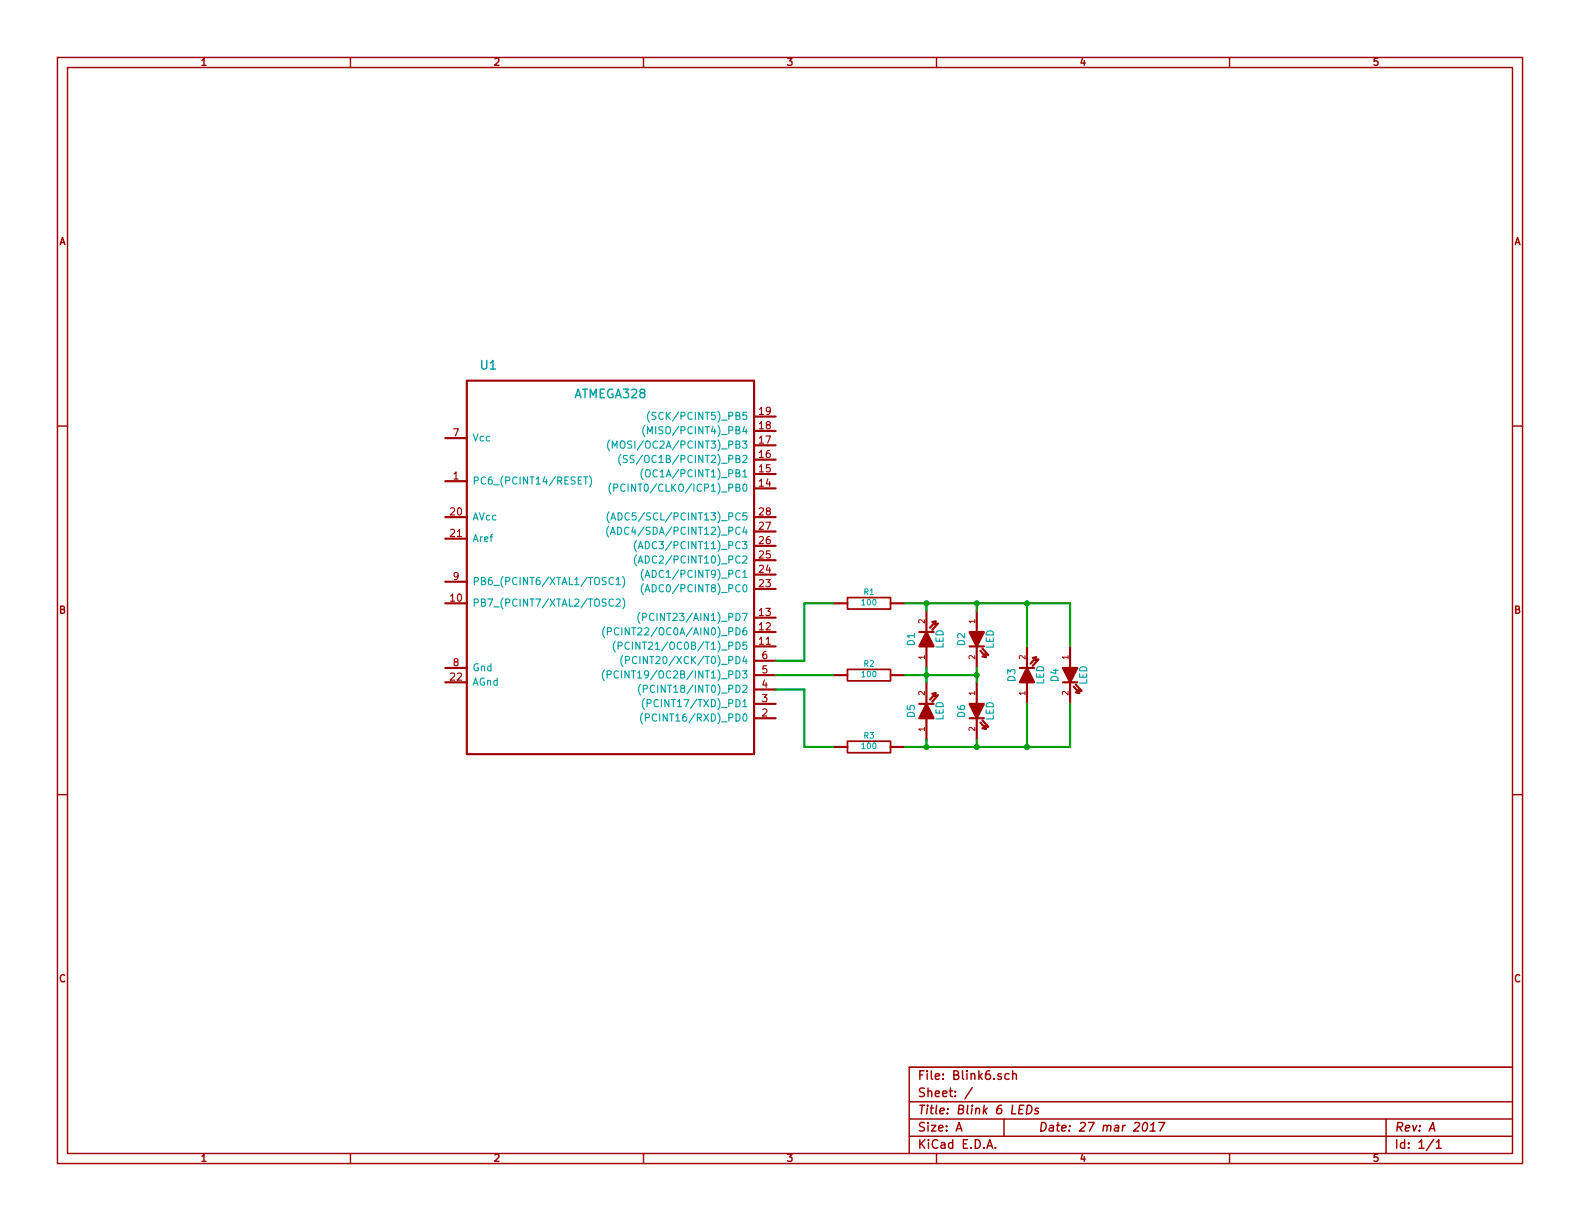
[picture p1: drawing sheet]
<svg xmlns="http://www.w3.org/2000/svg" width="279mm" height="216mm" viewBox="0 0 279 216" stroke-linecap="round" stroke-linejoin="round" font-family="sans-serif">
<g fill="none" stroke="#a00000" stroke-width=".25">
<path d="M10.2 10.2h259v195.5h-259zM11.9 11.9h255.6v192.1h-255.6zM62 10.2v1.7M113.8 10.2v1.7M165.6 10.2v1.7M217.4 10.2v1.7M10.2 75.3h1.7M267.5 75.3h1.7M10.2 140.5h1.7M267.5 140.5h1.7M160.8 194.8h106.7M160.8 197.9h106.7"/>
<path d="M169.1 200l.5-1.5 .5 1.5M169.2 199.6h.8M171.9 192.3l-1.3 2M177.5 197.9v3M178.4 189.9a.48 .48 0 0 0-.6 .1v.7l.2 .2 .4-.1M179.1 190v-.1a.36 .36 0 0 1 .6 .2v.8M179.1 189.3v1.6M180.2 196.2h.5M181.1 195.4h-.8l-.2 1.6h.8M181.7 195.4a.76 .76 0 0 1 .8 .6 .76 .76 0 0 1-.4 .9l-.6 .1zM183.6 196l-.3-.1-.3 .3 .2 .2 .4 .1v.2l-.2 .3-.4-.1M202.3 198.6l.3-.1a.88 .88 0 0 1-.3 1.5l-.3-.3a1.19 1.19 0 0 1 .3-1.1z"/>
<path d="M203.4 200h.9M203.5 198.9l.5-.4-.2 1.5M205 198.5h1l-.9 1.5M245.1 197.9v6.1M252.7 200l.7-1.5 .3 1.5M267.5 188.7h-106.7v15.3M62 204v1.7M113.8 204v1.7M160.8 200.9h106.7M165.6 204v1.7M174.5 203l.5-1.5 .5 1.5M174.7 202.6h.7"/>
<path d="M176 202.9v.1M217.4 204v1.7M253.5 201.4l-1.3 2M254 202l.4-.5v1.5M254 203h.9"/>
</g>
<g fill="none" stroke="#a00000" stroke-width=".38">
<path d="M78.7 77.5h3.8M82.5 67.3h50.8v66.1h-50.8zM133.3 78.7h3.9M133.3 76.2h3.9M133.3 73.7h3.9M78.7 85.1h3.8M78.7 91.4h3.8M78.7 95.3h3.8M133.3 91.4h3.9M133.3 86.4h3.9M133.3 83.8h3.9M133.3 99.1h3.9"/>
<path d="M133.3 81.3h3.9M133.3 96.5h3.9M133.3 94h3.9M78.7 118.1h3.8M78.7 102.9h3.8M78.7 106.7h3.8M133.3 119.4h3.9M133.3 116.8h3.9M133.3 114.3h3.9M133.3 111.8h3.9M133.3 109.2h3.9M133.3 104.1h3.9"/>
<path d="M133.3 101.6h3.9M147.3 119.4h2.6M147.3 106.7h2.6M157.5 119.4h2.5M157.5 106.7h2.5M162.6 111.8h2.5M163.8 108v3.8M163.8 114.3v3.8M164.8 110l.7-.1-1 1.1M165.2 110.4l.7-.2-1.1 1.2M171.4 114.3h2.6M172.7 108v3.8"/>
<path d="M172.7 114.3v3.8M173.4 115.1l1 1.1-.7-.1M173.7 114.7l1.1 1.1-.7-.1M180.3 118.1h2.6M181.6 114.3v3.8M182.6 116.3l.7-.1-1.1 1.1M183 116.7l.6-.1-1 1.1M189.2 114.3v3.8M78.7 120.7h3.8M133.3 127h3.9M133.3 124.5h3.9M133.3 121.9h3.9"/>
<path d="M147.3 132.1h2.6M157.5 132.1h2.5M162.6 124.5h2.5M163.8 120.7v3.8M163.8 127v3.8M164.8 122.7l.7-.1-1 1.1M165.2 123.1l.7-.2-1.1 1.2M171.4 127h2.6M172.7 120.7v3.8M172.7 127v3.8M173.4 127.8l1 1.1-.7-.1M173.7 127.4l1.1 1.1-.7-.1"/>
<path d="M181.6 120.7v3.8M188 120.7h2.5M189.2 120.7v3.8M189.9 121.4l1 1.2-.7-.2M190.2 121l1.1 1.2-.7-.2"/>
</g>
<g fill="none" stroke="#00a0a0" stroke-width=".2">
<path d="M107.8 77.8a1.47 1.47 0 0 0 0 1.9M108.3 79.2v-1.2l.4 .9 .4-.9v1.2M114 75.3a1.47 1.47 0 0 0 0 1.9M114.5 76.7v-1.3l.4 1 .4-1v1.3M114.9 72.7a1.47 1.47 0 0 0 0 2M116 73l-.5-.1-.2 .1 .1 .5 .6 .2v.2l-.2 .3-.5-.1M103.2 84.3h.7M103.6 84.3v1.3M104.2 84.2a1.47 1.47 0 0 1 0 1.9M107.6 93a1.47 1.47 0 0 0 0 2M107.7 90.5a1.47 1.47 0 0 0 0 1.9M107.9 94.5l.5-1.3 .4 1.3"/>
<path d="M108 91.9l.4-1.2 .5 1.2M108.1 85.4a1.47 1.47 0 0 0 0 2M108.1 94.1h.6M108.2 91.6h.5M108.5 86.3l.6-.1 .1-.5-.2-.1h-.5v1.3M109.2 93.2a.64 .64 0 0 1 .7 .7 .64 .64 0 0 1-.7 .6zM109.3 90.7a.64 .64 0 0 1 .7 .6 .64 .64 0 0 1-.7 .6zM109.8 80.3a1.47 1.47 0 0 0 0 2M110.5 85.7a.5 .5 0 0 0-.6 0 .5 .5 0 0 0-.1 .6 .45 .45 0 0 0 .2 .5 .45 .45 0 0 0 .5-.1M110.9 80.6l-.5-.1-.1 .1v.5l.6 .2v.3l-.2 .2-.5-.1M112.1 80.6l-.4-.1-.2 .1v.5l.6 .2v.3l-.2 .2-.5-.1M112.5 98.1a1.47 1.47 0 0 0 0 2"/>
<path d="M112.5 95.6a1.47 1.47 0 0 0 0 1.9M112.9 99.6l.4-1.3 .4 1.3M112.9 97l.4-1.2 .4 1.2M113 99.2h.6M113 96.7h.6M113.7 82.9a1.47 1.47 0 0 0 0 1.9M114.2 83.2l.2-.1a.45 .45 0 0 1 .6 .4v.4l-.2 .4h-.5a1.02 1.02 0 0 1-.1-1.1zM106.9 118.4a1.47 1.47 0 0 0 0 2M106.9 110.8a1.47 1.47 0 0 0 0 2M107.4 119.3l.6-.1v-.5l-.2-.1h-.4v1.3M107.4 111.7l.6-.1 .1-.5-.2-.1h-.5v1.3M108.5 102.2a.5 .5 0 0 0-.7 0 .5 .5 0 0 0-.1 .6 .45 .45 0 0 0 .2 .5 .45 .45 0 0 0 .6 0"/>
<path d="M108.5 106a.5 .5 0 0 0-.7 .1 .5 .5 0 0 0-.1 .6 .45 .45 0 0 0 .2 .4 .45 .45 0 0 0 .6 0M108.8 113.4a1.47 1.47 0 0 0 0 1.9M109 102.5l.3-.4v1.3M109 106l.4-.1 .3 .4-.8 .9h.8M109 103.4h.7M109.3 114.2l.6-.1 .1-.4-.2-.2h-.5v1.3M109.3 118.7a.5 .5 0 0 0-.6 .1 .5 .5 0 0 0-.1 .6 .45 .45 0 0 0 .2 .4 .45 .45 0 0 0 .5 0M109.4 111.1a.5 .5 0 0 0-.6 0 .5 .5 0 0 0-.2 .6 .45 .45 0 0 0 .3 .5 .45 .45 0 0 0 .5-.1M110.1 101.9a1.47 1.47 0 0 1 0 2M110.1 105.7a1.47 1.47 0 0 1 0 2M110.1 115.9a1.47 1.47 0 0 0 0 1.9M110.6 116.7h.6l.1-.5-.2-.1h-.5v1.2"/>
<path d="M111.3 113.7a.5 .5 0 0 0-.6 0 .5 .5 0 0 0-.2 .6 .45 .45 0 0 0 .2 .5 .45 .45 0 0 0 .6-.1M112.6 116.2a.5 .5 0 0 0-.6 0 .5 .5 0 0 0-.2 .6 .45 .45 0 0 0 .3 .5 .45 .45 0 0 0 .5-.1M113.2 108.3a1.47 1.47 0 0 0 0 1.9M113.6 109.1h.6l.1-.5-.2-.1h-.5v1.2M113.8 103.2a1.47 1.47 0 0 0 0 1.9M113.8 100.7a1.47 1.47 0 0 0 0 1.9M114.1 104.6l.4-1.2 .4 1.2M114.1 102.1l.4-1.3 .4 1.3M114.2 104.3h.6M114.2 101.8h.6M113.3 121a1.47 1.47 0 0 0 0 1.9M113.6 126.1a1.47 1.47 0 0 0 0 1.9"/>
<path d="M113.8 121.8h.6v-.5l-.2-.1h-.4v1.2M113.9 123.5a1.47 1.47 0 0 0 0 2M114.1 126.9l.6-.1 .1-.4-.2-.2h-.5v1.3M114.4 124.4l.6-.1 .1-.5-.2-.1h-.5v1.3"/>
</g>
<g fill="#a00000" stroke="#a00000" stroke-width=".38">
<path d="M163.8 111.8l1.3 2.5h-2.5z"/>
<path d="M163.8 124.5l1.3 2.5h-2.5z"/>
<path d="M181.6 118.1l1.3 2.6h-2.6z"/>
<path d="M171.4 111.8h2.6l-1.3 2.5z"/>
<path d="M171.4 124.5h2.6l-1.3 2.5z"/>
<path d="M188 118.1h2.5l-1.3 2.6z"/>
</g>
<path d="M149.9 105.7h7.6v2h-7.6zM149.9 118.4h7.6v2h-7.6zM149.9 131.1h7.6v2h-7.6z" fill="none" stroke="#a00000" stroke-width=".3"/>
<g fill="none" stroke="#00a000" stroke-width=".38">
<path d="M137.2 119.4h10.1M147.3 106.7h-5.1v10.1h-5M160 106.7h29.2v7.6M160 119.4h12.7M163.8 106.7v1.3M163.8 118.1v2.6M172.7 106.7v1.3M172.7 118.1v2.6M181.6 106.7v7.6M137.2 121.9h5v10.2h5.1M163.8 130.8v1.3M172.7 130.8v1.3"/>
<path d="M181.6 124.5v7.6M189.2 124.5v7.6h-29.2"/>
</g>
<g fill="#00a000" stroke="#00a000" stroke-width=".25">
<circle cx="163.8" cy="106.7" r=".41"/>
<circle cx="172.7" cy="106.7" r=".41"/>
<circle cx="181.6" cy="106.7" r=".41"/>
<circle cx="172.7" cy="119.4" r=".41"/>
<circle cx="163.8" cy="119.4" r=".41"/>
<circle cx="163.8" cy="132.1" r=".41"/>
<circle cx="172.7" cy="132.1" r=".41"/>
<circle cx="181.6" cy="132.1" r=".41"/>
</g>
<g font-size="2.1" fill="#00a0a0">
<text x="85" y="65.4">U1</text>
<text x="101.6" y="70.5">ATMEGA328</text>
</g>
<g font-size="2.1" fill="#a00000">
<text x="162.3" y="191">File: Blink6.sch</text>
<text x="162.3" y="197.1">Title: Blink 6 LEDs</text>
<text x="162.3" y="194.1">Sheet: /</text>
<text x="162.3" y="203.2">KiCad E.D.A.</text>
<text x="162.3" y="200.2">Size: A</text>
<text x="183.6" y="200.2">Date: 27 mar 2017</text>
<text x="246.6" y="200.2">Rev: A</text>
<text x="246.6" y="203.2">Id: 1/1</text>
</g>
<g font-size="1.8" fill="#a00000">
<text x="35.6" y="11.7">1</text>
<text x="87.4" y="11.7">2</text>
<text x="139.2" y="11.7">3</text>
<text x="191" y="11.7">4</text>
<text x="242.8" y="11.7">5</text>
<text x="10.4" y="43.4">A</text>
<text x="267.7" y="43.4">A</text>
<text x="80.2" y="77.2">7</text>
<text x="134.3" y="75.9">18</text>
<text x="134.3" y="73.4">19</text>
<text x="134.3" y="83.6">15</text>
<text x="134.3" y="81">16</text>
<text x="134.3" y="78.5">17</text>
<text x="80.2" y="84.8">1</text>
<text x="134.3" y="86.1">14</text>
<text x="79.7" y="91.2">20</text>
<text x="79.7" y="95">21</text>
<text x="134.3" y="93.7">27</text>
<text x="134.3" y="91.2">28</text>
<text x="134.3" y="101.3">24</text>
<text x="134.3" y="98.8">25</text>
<text x="134.3" y="96.3">26</text>
<text x="79.7" y="106.4">10</text>
<text x="80.2" y="102.6">9</text>
<text x="134.3" y="103.9">23</text>
<text x="10.4" y="108.6">B</text>
<text x="134.3" y="111.5">12</text>
<text x="134.3" y="109">13</text>
<text x="267.7" y="108.6">B</text>
<text x="80.2" y="117.9">8</text>
<text x="134.3" y="114">11</text>
<text x="134.8" y="119.1">5</text>
<text x="134.8" y="116.6">6</text>
<text x="79.7" y="120.4">22</text>
<text x="134.8" y="124.2">3</text>
<text x="134.8" y="121.7">4</text>
<text x="134.8" y="126.7">2</text>
<text x="10.4" y="173.7">C</text>
<text x="267.7" y="173.7">C</text>
<text x="35.6" y="205.5">1</text>
<text x="87.4" y="205.5">2</text>
<text x="139.2" y="205.5">3</text>
<text x="191" y="205.5">4</text>
<text x="242.8" y="205.5">5</text>
</g>
<g font-size="1.8" fill="#00a0a0">
<text x="115.4" y="76.8">(MISO/PCINT4)_PB4</text>
<text x="116.2" y="74.3">(SCK/PCINT5)_PB5</text>
<text x="83.6" y="78.1">Vcc</text>
<text x="110" y="79.4">(MOSI/OC2A/PCINT3)_PB3</text>
<text x="112.2" y="81.9">(SS/OC1B/PCINT2)_PB2</text>
<text x="83.6" y="85.7">PC6_(PCINT14/RESET)</text>
<text x="110.5" y="87">(PCINT0/CLKO/ICP1)_PB0</text>
<text x="115" y="84.5">(OC1A/PCINT1)_PB1</text>
<text x="83.6" y="92.1">AVcc</text>
<text x="83.6" y="95.9">Aref</text>
<text x="109.9" y="94.6">(ADC4/SDA/PCINT12)_PC4</text>
<text x="110.1" y="92.1">(ADC5/SCL/PCINT13)_PC5</text>
<text x="114.1" y="99.7">(ADC2/PCINT10)_PC2</text>
<text x="114.1" y="97.2">(ADC3/PCINT11)_PC3</text>
<text x="83.6" y="103.5">PB6_(PCINT6/XTAL1/TOSC1)</text>
<text x="83.6" y="107.3">PB7_(PCINT7/XTAL2/TOSC2)</text>
<text x="115.1" y="104.8">(ADC0/PCINT8)_PC0</text>
<text x="115.1" y="102.2">(ADC1/PCINT9)_PC1</text>
<text x="109.5" y="112.4">(PCINT22/OC0A/AIN0)_PD6</text>
<text x="114.9" y="109.9">(PCINT23/AIN1)_PD7</text>
<text x="83.6" y="118.7">Gnd</text>
<text x="111.5" y="114.9">(PCINT21/OC0B/T1)_PD5</text>
<text x="112.7" y="117.5">(PCINT20/XCK/T0)_PD4</text>
<text x="161.8" y="114.1" transform="rotate(-90 161.8 114.1)">D1</text>
<text x="166.9" y="114.8" transform="rotate(-90 166.9 114.8)">LED</text>
<text x="170.7" y="114.1" transform="rotate(-90 170.7 114.1)">D2</text>
<text x="175.8" y="114.8" transform="rotate(-90 175.8 114.8)">LED</text>
<text x="83.6" y="121.3">AGnd</text>
<text x="109.7" y="120">(PCINT19/OC2B/INT1)_PD3</text>
<text x="115.1" y="122.6">(PCINT18/INT0)_PD2</text>
<text x="115.4" y="125.1">(PCINT17/TXD)_PD1</text>
<text x="179.6" y="120.5" transform="rotate(-90 179.6 120.5)">D3</text>
<text x="184.7" y="121.1" transform="rotate(-90 184.7 121.1)">LED</text>
<text x="187.2" y="120.5" transform="rotate(-90 187.2 120.5)">D4</text>
<text x="192.3" y="121.1" transform="rotate(-90 192.3 121.1)">LED</text>
<text x="115.2" y="127.6">(PCINT16/RXD)_PD0</text>
<text x="161.8" y="126.8" transform="rotate(-90 161.8 126.8)">D5</text>
<text x="166.9" y="127.5" transform="rotate(-90 166.9 127.5)">LED</text>
<text x="170.7" y="126.8" transform="rotate(-90 170.7 126.8)">D6</text>
<text x="175.8" y="127.5" transform="rotate(-90 175.8 127.5)">LED</text>
</g>
<g font-size="1.4" fill="#00a0a0">
<text x="152.5" y="107.1">100</text>
<text x="152.8" y="105.2">R1</text>
<text x="152.5" y="119.8">100</text>
<text x="152.8" y="117.9">R2</text>
<text x="152.8" y="130.6">R3</text>
<text x="152.5" y="132.5">100</text>
</g>
<g font-size="1.4" fill="#a00000">
<text x="163.6" y="110.2" transform="rotate(-90 163.6 110.2)">2</text>
<text x="172.5" y="110.2" transform="rotate(-90 172.5 110.2)">1</text>
<text x="163.6" y="116.6" transform="rotate(-90 163.6 116.6)">1</text>
<text x="172.5" y="116.6" transform="rotate(-90 172.5 116.6)">2</text>
<text x="181.4" y="116.6" transform="rotate(-90 181.4 116.6)">2</text>
<text x="189" y="116.6" transform="rotate(-90 189 116.6)">1</text>
<text x="163.6" y="122.9" transform="rotate(-90 163.6 122.9)">2</text>
<text x="172.5" y="122.9" transform="rotate(-90 172.5 122.9)">1</text>
<text x="181.4" y="122.9" transform="rotate(-90 181.4 122.9)">1</text>
<text x="189" y="122.9" transform="rotate(-90 189 122.9)">2</text>
<text x="163.6" y="129.3" transform="rotate(-90 163.6 129.3)">1</text>
<text x="172.5" y="129.3" transform="rotate(-90 172.5 129.3)">2</text>
</g>
</svg>
